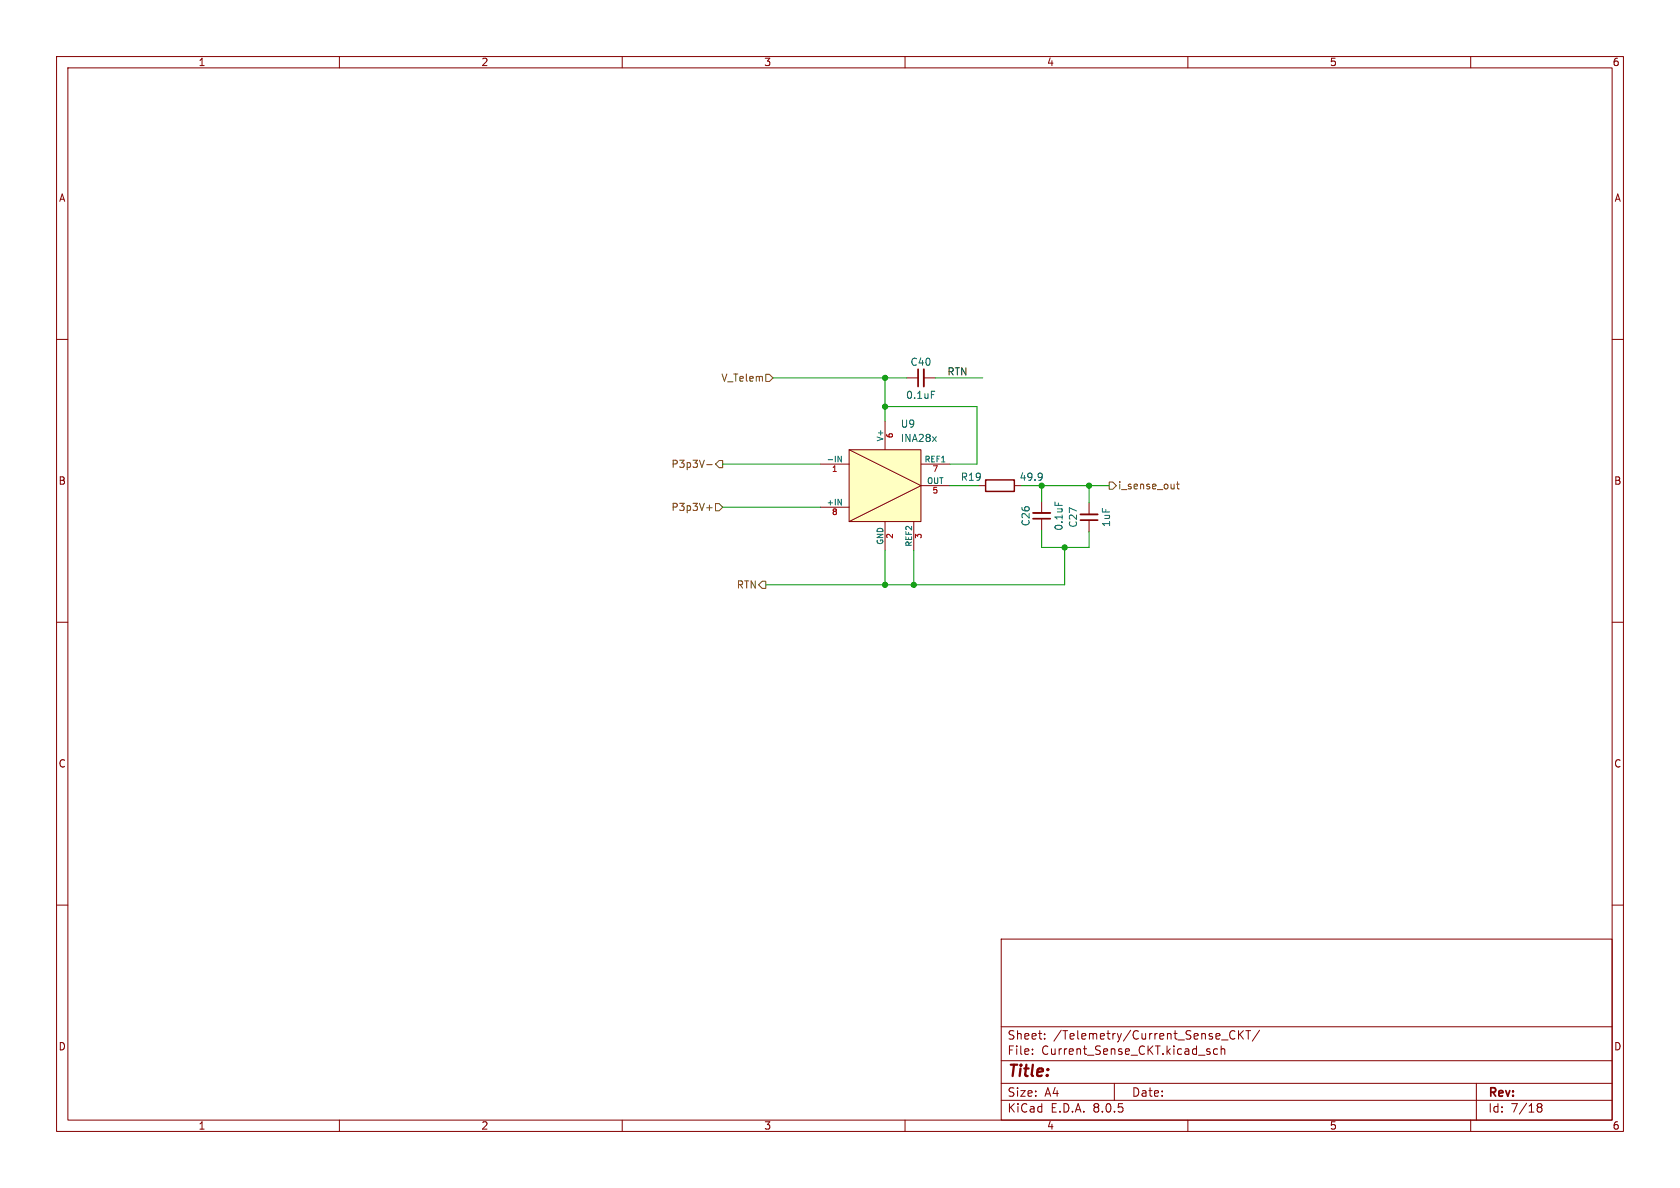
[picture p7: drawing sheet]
<svg xmlns="http://www.w3.org/2000/svg" width="297mm" height="210mm" viewBox="0 0 297 210" stroke-linecap="round" stroke-linejoin="round" font-family="sans-serif">
<g fill="none" stroke="#840000" stroke-width=".18">
<path d="M10 10h277v190h-277zM12 12h273v186h-273zM60 10v2M110 10v2M160 10v2M210 10v2M260 10v2M10 60h2M285 60h2M192.5 88.9v2M192.5 91.9v2.1M10 110h2"/>
<path d="M285 110h2M10 160h2M285 160h2M177 166h108v32h-108zM60 198v2M110 198v2M160 198v2M177 194.5h108M177 191.5h108M177 187.5h108M177 181.5h108M182.5 186.3v.1"/>
<path d="M182.5 185.5v.1M184.7 183.6v.1M184.7 182.8v.1M197 191.5v3M210 198v2M213.9 186v.3M215.2 185.5l-.4-.1-.3 .3v.4l.2 .2h.5M215.9 185.5l.2-.1 .4 .1v.9M215.9 184.9v1.5M217.4 183.1a.56 .56 0 0 0 .3 .5 .56 .56 0 0 0 .6 0M218.3 182.3h-.1a.58 .58 0 0 0-.6 0 .58 .58 0 0 0-.2 .5M219 182.2v1.5"/>
<path d="M219.2 182.8l.6 .9M219.8 182.2l-.8 .9M220.2 182.2h.9M220.7 182.2v1.5M222.7 182.1l-1.3 2M260 198v2M261 191.5v6.5M271.7 195.5l.3 .2M271.7 195.4l.3-.3 .5 .1 .1 .3-.3 .2M272 195.7h.3M272 195.7l-.3 .3M272.3 195.7l.3 .3-.1 .5-.5 .1-.3-.3"/>
</g>
<path d="M191 90.9h3.1" fill="none" stroke="#840000" stroke-width=".33"/>
<path d="M191 91.9h3.1" fill="none" stroke="#840000" stroke-width=".3"/>
<path d="M150.1 79.5h12.7v12.7h-12.7z" fill="#ffffc2"/>
<g fill="none" stroke="#840000" stroke-width=".18">
<path d="M150.1 79.5h12.7v12.7h-12.7zM150.1 79.5l12.7 6.4-12.7 6.3M156.5 74.4v5.1M160.3 66.8h2M163.3 66.8h2.1M145 82h5.1M145 89.7h5.1M156.5 92.2v5.1M161.5 92.2v5.1M162.8 82h5.1M162.8 85.9h5.1M173 85.9h1.2"/>
<path d="M179.3 85.9h1.3M184.1 88.6v2.1M184.1 91.7v2"/>
</g>
<path d="M164.7 69.2h.6M148.2 80.6l.5 1.1v-1.1M148.2 88.3l.5 1v-1M184.1 83.7l.1 .1a1.07 1.07 0 0 1-.1 1M184.2 84.2l-.1 .2M186.5 88.7v.6" fill="none" stroke="#006464" stroke-width=".18"/>
<path d="M163.3 65.3v3M182.6 90.7h3.1" fill="none" stroke="#840000" stroke-width=".33"/>
<path d="M162.3 65.3v3M182.6 91.7h3.1" fill="none" stroke="#840000" stroke-width=".3"/>
<path d="M174.2 84.8h5.1v2.1h-5.1z" fill="none" stroke="#840000" stroke-width=".25"/>
<path d="M135.4 66.2h.6l.7 .6-.7 .6h-.6zM124.9 82.1h1M124.9 89.8h1M126.5 89h.6l.7 .7-.7 .6h-.6zM127.1 81.4h.7v1.3h-.7l-.6-.7zM196.1 85.2h.6l.7 .7-.7 .6h-.6zM208 85.6h.5M208.2 85.2v1.1l.3 .1M134.7 102.7h.7v1.3h-.7l-.6-.6z" fill="none" stroke="#725600" stroke-width=".18"/>
<g fill="none" stroke="#009600" stroke-width=".18">
<path d="M136.7 66.8h23.6M156.5 66.8v7.6M156.5 71.9h16.2v10.1h-4.8M165.4 66.8h8.3M127.8 89.7h17.2M127.8 82h17.2M156.5 97.3v6.1M161.5 97.3v6.1M167.9 85.9h5.1M180.6 85.9h15.5M184.1 93.7v3.1h8.4v-2.8M184.1 85.9v2.7"/>
<path d="M188.2 96.8v6.6h-52.8M192.5 85.9v3"/>
</g>
<g fill="#009600" stroke="#009600" stroke-width=".18">
<circle cx="156.5" cy="103.4" r=".46"/>
<circle cx="156.5" cy="71.9" r=".46"/>
<circle cx="156.5" cy="66.8" r=".46"/>
<circle cx="161.5" cy="103.4" r=".46"/>
<circle cx="184.1" cy="85.9" r=".46"/>
<circle cx="188.2" cy="96.8" r=".46"/>
<circle cx="192.5" cy="85.9" r=".46"/>
</g>
<text font-size="2.8" fill="#840000" x="178" y="190.9">Title:</text>
<g font-size="2.1" fill="#840000">
<text x="178" y="184">Sheet:</text>
<text x="186.2" y="184">/Telemetry/Current_Sense_CKT/</text>
<text x="178" y="186.7">File:</text>
<text x="184.1" y="186.7">Current_Sense_CKT.kicad_sch</text>
<text x="178" y="196.9">KiCad</text>
<text x="178" y="194.1">Size:</text>
<text x="184.7" y="194.1">A4</text>
<text x="185.7" y="196.9">E.D.A.</text>
<text x="193.3" y="196.9">8.0.5</text>
<text x="200" y="194.1">Date:</text>
<text x="263" y="194.3">Rev:</text>
<text x="263" y="196.9">Id:</text>
<text x="267.1" y="196.9">7/18</text>
</g>
<g font-size="1.8" fill="#840000">
<text x="35" y="11.9">1</text>
<text x="85" y="11.9">2</text>
<text x="135" y="11.9">3</text>
<text x="185" y="11.9">4</text>
<text x="235" y="11.9">5</text>
<text x="285" y="11.9">6</text>
<text x="10.3" y="35.9">A</text>
<text x="285.3" y="35.9">A</text>
<text x="10.3" y="85.9">B</text>
<text x="285.3" y="85.9">B</text>
<text x="10.3" y="135.9">C</text>
<text x="285.3" y="135.9">C</text>
<text x="10.3" y="185.9">D</text>
<text x="285.3" y="185.9">D</text>
<text x="35" y="199.9">1</text>
<text x="85" y="199.9">2</text>
<text x="135" y="199.9">3</text>
<text x="185" y="199.9">4</text>
<text x="235" y="199.9">5</text>
<text x="285" y="199.9">6</text>
</g>
<g font-size="1.8" fill="#006464">
<text x="160.9" y="64.9">C40</text>
<text x="160.1" y="70.7">0.1uF</text>
<text x="159.1" y="75.8">U9</text>
<text x="159.1" y="78.3">INA28x</text>
<text x="169.8" y="85.2">R19</text>
<text x="180.2" y="85.2">49.9</text>
<text x="182.2" y="93.1" transform="rotate(-90 182.2 93.1)">C26</text>
<text x="188.1" y="93.9" transform="rotate(-90 188.1 93.9)">0.1uF</text>
<text x="190.6" y="93.4" transform="rotate(-90 190.6 93.4)">C27</text>
<text x="196.4" y="93.3" transform="rotate(-90 196.4 93.3)">1uF</text>
</g>
<g font-size="1.8" fill="#725600">
<text x="127.4" y="67.7">V_Telem</text>
<text x="118.6" y="82.9">P3p3V-</text>
<text x="197.5" y="86.7">i_sense_out</text>
<text x="118.6" y="90.5">P3p3V+</text>
<text x="130.2" y="104.2">RTN</text>
</g>
<text font-size="1.8" fill="#0f0f0f" x="167.4" y="66.5">RTN</text>
<g font-size="1.4" fill="#a90000">
<text x="158.2" y="77.6" transform="rotate(-90 158.2 77.6)">6</text>
<text x="147" y="83.8">1</text>
<text x="164.7" y="83.8">7</text>
<text x="164.7" y="87.6">5</text>
<text x="147" y="91.4">8</text>
<text x="158.2" y="95.4" transform="rotate(-90 158.2 95.4)">2</text>
<text x="163.3" y="95.4" transform="rotate(-90 163.3 95.4)">3</text>
</g>
<g font-size="1.4" fill="#006464">
<text x="146" y="81.8">-IN</text>
<text x="156.2" y="78.2" transform="rotate(-90 156.2 78.2)">V+</text>
<text x="163.3" y="81.8">REF1</text>
<text x="146" y="89.4">+IN</text>
<text x="163.8" y="85.6">OUT</text>
<text x="156.2" y="96.4" transform="rotate(-90 156.2 96.4)">GND</text>
<text x="161.3" y="96.8" transform="rotate(-90 161.3 96.8)">REF2</text>
</g>
</svg>
